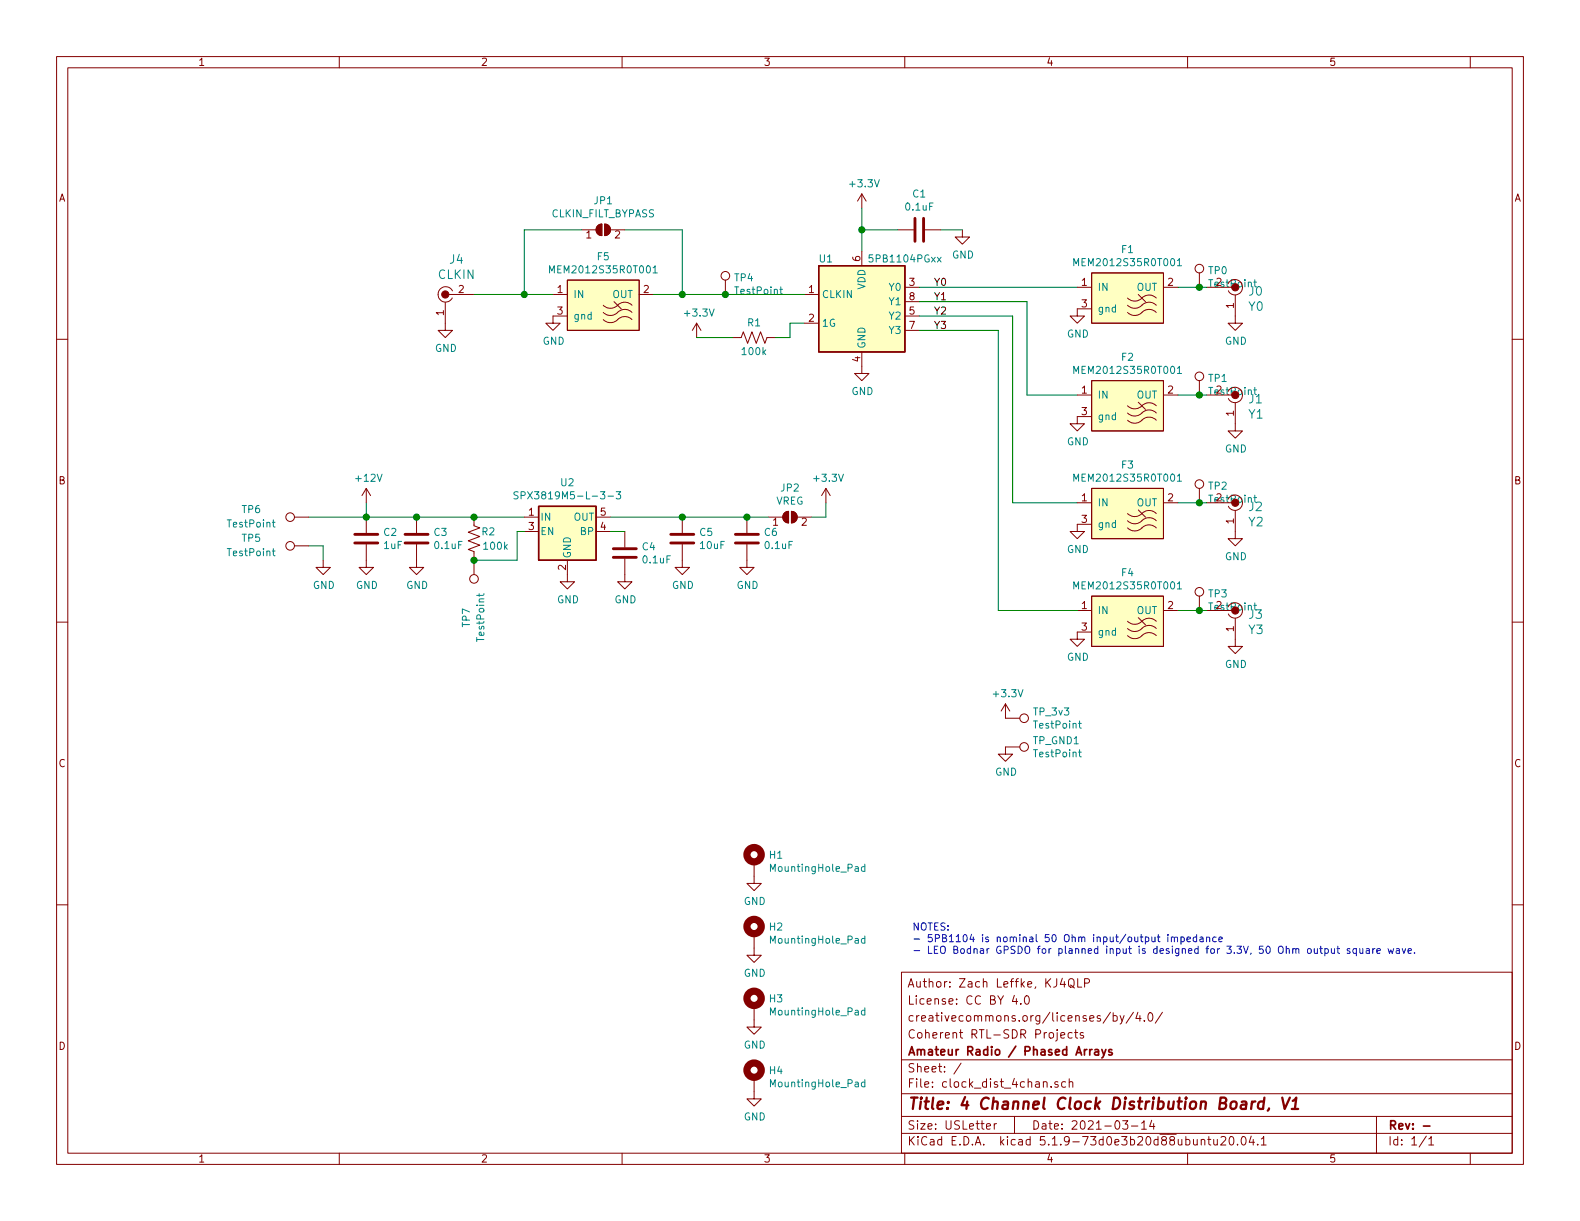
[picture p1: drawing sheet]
EESchema Schematic File Version 4
EELAYER 30 0
EELAYER END
$Descr USLetter 11000 8500
encoding utf-8
Sheet 1 1
Title "4 Channel Clock Distribution Board, V1"
Date "2021-03-14"
Rev "-"
Comp "Amateur Radio / Phased Arrays"
Comment1 "Coherent RTL-SDR Projects"
Comment2 "creativecommons.org/licenses/by/4.0/"
Comment3 "License: CC BY 4.0"
Comment4 "Author: Zach Leffke, KJ4QLP"
$EndDescr
$Comp
L kicad_KJ4QLP:5PB1104PGxx U1
U 1 1
P 6000 2350
F 0 "U1" H 5750 2900 50  0000 C CNN
F 1 "5PB1104PGxx" H 6300 2900 50  0000 C CNN
F 2 "Package_SO:TSSOP-8_4.4x3mm_P0.65mm" H 6000 2150 50  0001 C CNN
F 3 "https://www.idt.com/document/dst/5pb11xx-datasheet" H 3600 2950 50  0001 C CNN
	1    6000 2350
	1    0    0    -1  
$EndComp
$Comp
L dk_Coaxial-Connectors-RF:0734120114 J0
U 1 1
P 8600 2000
F 0 "J0" H 8512 1975 60  0000 R CNN
F 1 "Y0" H 8512 1869 60  0000 R CNN
F 2 "digikey-footprints:Molex_734120114_UMC_RF_CONN_Vertical" H 8800 2200 60  0001 L CNN
F 3 "https://www.molex.com/pdm_docs/sd/734120110_sd.pdf" H 8800 2300 60  0001 L CNN
F 4 "WM3894CT-ND" H 8800 2400 60  0001 L CNN "Digi-Key_PN"
F 5 "0734120114" H 8800 2500 60  0001 L CNN "MPN"
F 6 "Connectors, Interconnects" H 8800 2600 60  0001 L CNN "Category"
F 7 "Coaxial Connectors (RF)" H 8800 2700 60  0001 L CNN "Family"
F 8 "https://www.molex.com/pdm_docs/sd/734120110_sd.pdf" H 8800 2800 60  0001 L CNN "DK_Datasheet_Link"
F 9 "/product-detail/en/molex/0734120114/WM3894CT-ND/2421931" H 8800 2900 60  0001 L CNN "DK_Detail_Page"
F 10 "CONN UMC RCPT STR 50 OHM SMD" H 8800 3000 60  0001 L CNN "Description"
F 11 "Molex" H 8800 3100 60  0001 L CNN "Manufacturer"
F 12 "Active" H 8800 3200 60  0001 L CNN "Status"
	1    8600 2000
	-1   0    0    -1  
$EndComp
$Comp
L dk_Coaxial-Connectors-RF:0734120114 J1
U 1 1
P 8600 2750
F 0 "J1" H 8512 2725 60  0000 R CNN
F 1 "Y1" H 8512 2619 60  0000 R CNN
F 2 "digikey-footprints:Molex_734120114_UMC_RF_CONN_Vertical" H 8800 2950 60  0001 L CNN
F 3 "https://www.molex.com/pdm_docs/sd/734120110_sd.pdf" H 8800 3050 60  0001 L CNN
F 4 "WM3894CT-ND" H 8800 3150 60  0001 L CNN "Digi-Key_PN"
F 5 "0734120114" H 8800 3250 60  0001 L CNN "MPN"
F 6 "Connectors, Interconnects" H 8800 3350 60  0001 L CNN "Category"
F 7 "Coaxial Connectors (RF)" H 8800 3450 60  0001 L CNN "Family"
F 8 "https://www.molex.com/pdm_docs/sd/734120110_sd.pdf" H 8800 3550 60  0001 L CNN "DK_Datasheet_Link"
F 9 "/product-detail/en/molex/0734120114/WM3894CT-ND/2421931" H 8800 3650 60  0001 L CNN "DK_Detail_Page"
F 10 "CONN UMC RCPT STR 50 OHM SMD" H 8800 3750 60  0001 L CNN "Description"
F 11 "Molex" H 8800 3850 60  0001 L CNN "Manufacturer"
F 12 "Active" H 8800 3950 60  0001 L CNN "Status"
	1    8600 2750
	-1   0    0    -1  
$EndComp
$Comp
L dk_Coaxial-Connectors-RF:0734120114 J2
U 1 1
P 8600 3500
F 0 "J2" H 8512 3475 60  0000 R CNN
F 1 "Y2" H 8512 3369 60  0000 R CNN
F 2 "digikey-footprints:Molex_734120114_UMC_RF_CONN_Vertical" H 8800 3700 60  0001 L CNN
F 3 "https://www.molex.com/pdm_docs/sd/734120110_sd.pdf" H 8800 3800 60  0001 L CNN
F 4 "WM3894CT-ND" H 8800 3900 60  0001 L CNN "Digi-Key_PN"
F 5 "0734120114" H 8800 4000 60  0001 L CNN "MPN"
F 6 "Connectors, Interconnects" H 8800 4100 60  0001 L CNN "Category"
F 7 "Coaxial Connectors (RF)" H 8800 4200 60  0001 L CNN "Family"
F 8 "https://www.molex.com/pdm_docs/sd/734120110_sd.pdf" H 8800 4300 60  0001 L CNN "DK_Datasheet_Link"
F 9 "/product-detail/en/molex/0734120114/WM3894CT-ND/2421931" H 8800 4400 60  0001 L CNN "DK_Detail_Page"
F 10 "CONN UMC RCPT STR 50 OHM SMD" H 8800 4500 60  0001 L CNN "Description"
F 11 "Molex" H 8800 4600 60  0001 L CNN "Manufacturer"
F 12 "Active" H 8800 4700 60  0001 L CNN "Status"
	1    8600 3500
	-1   0    0    -1  
$EndComp
$Comp
L dk_Coaxial-Connectors-RF:0734120114 J3
U 1 1
P 8600 4250
F 0 "J3" H 8512 4225 60  0000 R CNN
F 1 "Y3" H 8512 4119 60  0000 R CNN
F 2 "digikey-footprints:Molex_734120114_UMC_RF_CONN_Vertical" H 8800 4450 60  0001 L CNN
F 3 "https://www.molex.com/pdm_docs/sd/734120110_sd.pdf" H 8800 4550 60  0001 L CNN
F 4 "WM3894CT-ND" H 8800 4650 60  0001 L CNN "Digi-Key_PN"
F 5 "0734120114" H 8800 4750 60  0001 L CNN "MPN"
F 6 "Connectors, Interconnects" H 8800 4850 60  0001 L CNN "Category"
F 7 "Coaxial Connectors (RF)" H 8800 4950 60  0001 L CNN "Family"
F 8 "https://www.molex.com/pdm_docs/sd/734120110_sd.pdf" H 8800 5050 60  0001 L CNN "DK_Datasheet_Link"
F 9 "/product-detail/en/molex/0734120114/WM3894CT-ND/2421931" H 8800 5150 60  0001 L CNN "DK_Detail_Page"
F 10 "CONN UMC RCPT STR 50 OHM SMD" H 8800 5250 60  0001 L CNN "Description"
F 11 "Molex" H 8800 5350 60  0001 L CNN "Manufacturer"
F 12 "Active" H 8800 5450 60  0001 L CNN "Status"
	1    8600 4250
	-1   0    0    -1  
$EndComp
$Comp
L power:GND #PWR01
U 1 1
P 8600 2200
F 0 "#PWR01" H 8600 1950 50  0001 C CNN
F 1 "GND" H 8605 2027 50  0000 C CNN
F 2 "" H 8600 2200 50  0001 C CNN
F 3 "" H 8600 2200 50  0001 C CNN
	1    8600 2200
	1    0    0    -1  
$EndComp
$Comp
L power:GND #PWR02
U 1 1
P 8600 2950
F 0 "#PWR02" H 8600 2700 50  0001 C CNN
F 1 "GND" H 8605 2777 50  0000 C CNN
F 2 "" H 8600 2950 50  0001 C CNN
F 3 "" H 8600 2950 50  0001 C CNN
	1    8600 2950
	1    0    0    -1  
$EndComp
$Comp
L power:GND #PWR03
U 1 1
P 8600 3700
F 0 "#PWR03" H 8600 3450 50  0001 C CNN
F 1 "GND" H 8605 3527 50  0000 C CNN
F 2 "" H 8600 3700 50  0001 C CNN
F 3 "" H 8600 3700 50  0001 C CNN
	1    8600 3700
	1    0    0    -1  
$EndComp
$Comp
L power:GND #PWR04
U 1 1
P 8600 4450
F 0 "#PWR04" H 8600 4200 50  0001 C CNN
F 1 "GND" H 8605 4277 50  0000 C CNN
F 2 "" H 8600 4450 50  0001 C CNN
F 3 "" H 8600 4450 50  0001 C CNN
	1    8600 4450
	1    0    0    -1  
$EndComp
$Comp
L dk_Coaxial-Connectors-RF:0734120114 J4
U 1 1
P 3100 2050
F 0 "J4" H 3178 2297 60  0000 C CNN
F 1 "CLKIN" H 3178 2191 60  0000 C CNN
F 2 "digikey-footprints:Molex_734120114_UMC_RF_CONN_Vertical" H 3300 2250 60  0001 L CNN
F 3 "https://www.molex.com/pdm_docs/sd/734120110_sd.pdf" H 3300 2350 60  0001 L CNN
F 4 "WM3894CT-ND" H 3300 2450 60  0001 L CNN "Digi-Key_PN"
F 5 "0734120114" H 3300 2550 60  0001 L CNN "MPN"
F 6 "Connectors, Interconnects" H 3300 2650 60  0001 L CNN "Category"
F 7 "Coaxial Connectors (RF)" H 3300 2750 60  0001 L CNN "Family"
F 8 "https://www.molex.com/pdm_docs/sd/734120110_sd.pdf" H 3300 2850 60  0001 L CNN "DK_Datasheet_Link"
F 9 "/product-detail/en/molex/0734120114/WM3894CT-ND/2421931" H 3300 2950 60  0001 L CNN "DK_Detail_Page"
F 10 "CONN UMC RCPT STR 50 OHM SMD" H 3300 3050 60  0001 L CNN "Description"
F 11 "Molex" H 3300 3150 60  0001 L CNN "Manufacturer"
F 12 "Active" H 3300 3250 60  0001 L CNN "Status"
	1    3100 2050
	1    0    0    -1  
$EndComp
$Comp
L power:GND #PWR05
U 1 1
P 3100 2250
F 0 "#PWR05" H 3100 2000 50  0001 C CNN
F 1 "GND" H 3105 2077 50  0000 C CNN
F 2 "" H 3100 2250 50  0001 C CNN
F 3 "" H 3100 2250 50  0001 C CNN
	1    3100 2250
	1    0    0    -1  
$EndComp
$Comp
L kicad_KJ4QLP:MEM2012S35R0T001 F1
U 1 1
P 7850 1950
F 0 "F1" H 7850 2165 50  0000 C CNN
F 1 "MEM2012S35R0T001" H 7850 2074 50  0000 C CNN
F 2 "kj4qlp:0805_3PC_Pad" H 7850 1600 50  0001 C CNN
F 3 "https://product.tdk.com/info/en/catalog/datasheets/3tf_commercial_signal_mem2012s_en.pdf" H 7950 1825 50  0001 C CNN
	1    7850 1950
	1    0    0    -1  
$EndComp
$Comp
L kicad_KJ4QLP:MEM2012S35R0T001 F2
U 1 1
P 7850 2700
F 0 "F2" H 7850 2915 50  0000 C CNN
F 1 "MEM2012S35R0T001" H 7850 2824 50  0000 C CNN
F 2 "kj4qlp:0805_3PC_Pad" H 7850 2350 50  0001 C CNN
F 3 "https://product.tdk.com/info/en/catalog/datasheets/3tf_commercial_signal_mem2012s_en.pdf" H 7950 2575 50  0001 C CNN
	1    7850 2700
	1    0    0    -1  
$EndComp
$Comp
L kicad_KJ4QLP:MEM2012S35R0T001 F3
U 1 1
P 7850 3450
F 0 "F3" H 7850 3665 50  0000 C CNN
F 1 "MEM2012S35R0T001" H 7850 3574 50  0000 C CNN
F 2 "kj4qlp:0805_3PC_Pad" H 7850 3100 50  0001 C CNN
F 3 "https://product.tdk.com/info/en/catalog/datasheets/3tf_commercial_signal_mem2012s_en.pdf" H 7950 3325 50  0001 C CNN
	1    7850 3450
	1    0    0    -1  
$EndComp
$Comp
L kicad_KJ4QLP:MEM2012S35R0T001 F4
U 1 1
P 7850 4200
F 0 "F4" H 7850 4415 50  0000 C CNN
F 1 "MEM2012S35R0T001" H 7850 4324 50  0000 C CNN
F 2 "kj4qlp:0805_3PC_Pad" H 7850 3850 50  0001 C CNN
F 3 "https://product.tdk.com/info/en/catalog/datasheets/3tf_commercial_signal_mem2012s_en.pdf" H 7950 4075 50  0001 C CNN
	1    7850 4200
	1    0    0    -1  
$EndComp
$Comp
L Jumper:SolderJumper_2_Open JP1
U 1 1
P 4200 1600
F 0 "JP1" H 4200 1805 50  0000 C CNN
F 1 "CLKIN_FILT_BYPASS" H 4200 1714 50  0000 C CNN
F 2 "Jumper:SolderJumper-2_P1.3mm_Open_RoundedPad1.0x1.5mm" H 4200 1600 50  0001 C CNN
F 3 "~" H 4200 1600 50  0001 C CNN
	1    4200 1600
	1    0    0    -1  
$EndComp
Text Notes 6350 6650 0    50   ~ 0
NOTES:\n- 5PB1104 is nominal 50 Ohm input/output impedance\n- LEO Bodnar GPSDO for planned input is designed for 3.3V, 50 Ohm output square wave.
$Comp
L kicad_KJ4QLP:MEM2012S35R0T001 F5
U 1 1
P 4200 2000
F 0 "F5" H 4200 2215 50  0000 C CNN
F 1 "MEM2012S35R0T001" H 4200 2124 50  0000 C CNN
F 2 "kj4qlp:0805_3PC_Pad" H 4200 1650 50  0001 C CNN
F 3 "https://product.tdk.com/info/en/catalog/datasheets/3tf_commercial_signal_mem2012s_en.pdf" H 4300 1875 50  0001 C CNN
	1    4200 2000
	1    0    0    -1  
$EndComp
$Comp
L Device:R_US R1
U 1 1
P 5250 2350
F 0 "R1" V 5350 2350 50  0000 C CNN
F 1 "100k" V 5150 2350 50  0000 C CNN
F 2 "Resistor_SMD:R_0805_2012Metric" V 5290 2340 50  0001 C CNN
F 3 "~" H 5250 2350 50  0001 C CNN
	1    5250 2350
	0    -1   -1   0   
$EndComp
$Comp
L power:+3.3V #PWR0101
U 1 1
P 6000 1450
F 0 "#PWR0101" H 6000 1300 50  0001 C CNN
F 1 "+3.3V" H 6015 1623 50  0000 C CNN
F 2 "" H 6000 1450 50  0001 C CNN
F 3 "" H 6000 1450 50  0001 C CNN
	1    6000 1450
	1    0    0    -1  
$EndComp
$Comp
L power:GND #PWR0102
U 1 1
P 6000 2550
F 0 "#PWR0102" H 6000 2300 50  0001 C CNN
F 1 "GND" H 6005 2377 50  0000 C CNN
F 2 "" H 6000 2550 50  0001 C CNN
F 3 "" H 6000 2550 50  0001 C CNN
	1    6000 2550
	1    0    0    -1  
$EndComp
$Comp
L power:+3.3V #PWR0103
U 1 1
P 4850 2350
F 0 "#PWR0103" H 4850 2200 50  0001 C CNN
F 1 "+3.3V" H 4865 2523 50  0000 C CNN
F 2 "" H 4850 2350 50  0001 C CNN
F 3 "" H 4850 2350 50  0001 C CNN
	1    4850 2350
	1    0    0    -1  
$EndComp
$Comp
L Device:C C1
U 1 1
P 6400 1600
F 0 "C1" V 6148 1600 50  0000 C CNN
F 1 "0.1uF" V 6239 1600 50  0000 C CNN
F 2 "Capacitor_SMD:C_0805_2012Metric" H 6438 1450 50  0001 C CNN
F 3 "~" H 6400 1600 50  0001 C CNN
	1    6400 1600
	0    1    1    0   
$EndComp
$Comp
L power:GND #PWR0104
U 1 1
P 6700 1600
F 0 "#PWR0104" H 6700 1350 50  0001 C CNN
F 1 "GND" H 6705 1427 50  0000 C CNN
F 2 "" H 6700 1600 50  0001 C CNN
F 3 "" H 6700 1600 50  0001 C CNN
	1    6700 1600
	1    0    0    -1  
$EndComp
$Comp
L Connector:TestPoint TP_3v3
U 1 1
P 7000 5000
F 0 "TP_3v3" V 6954 5188 50  0000 L CNN
F 1 "TestPoint" V 7045 5188 50  0000 L CNN
F 2 "TestPoint:TestPoint_Pad_2.0x2.0mm" H 7200 5000 50  0001 C CNN
F 3 "~" H 7200 5000 50  0001 C CNN
	1    7000 5000
	0    1    1    0   
$EndComp
Wire Wire Line
	6400 2000 7500 2000
Wire Wire Line
	6400 2100 7150 2100
Wire Wire Line
	7150 2100 7150 2750
Wire Wire Line
	7150 2750 7500 2750
Wire Wire Line
	6400 2200 7050 2200
Wire Wire Line
	7050 2200 7050 3500
Wire Wire Line
	7050 3500 7500 3500
Wire Wire Line
	6400 2300 6950 2300
Wire Wire Line
	6950 2300 6950 4250
Wire Wire Line
	6950 4250 7500 4250
Wire Wire Line
	6000 1450 6000 1600
Wire Wire Line
	6250 1600 6000 1600
Connection ~ 6000 1600
Wire Wire Line
	6000 1600 6000 1750
Wire Wire Line
	6550 1600 6700 1600
Wire Wire Line
	5600 2250 5500 2250
Wire Wire Line
	5500 2250 5500 2350
Wire Wire Line
	5500 2350 5400 2350
Wire Wire Line
	5100 2350 4850 2350
Wire Wire Line
	4550 2050 4750 2050
Wire Wire Line
	3850 2050 3650 2050
$Comp
L power:GND #PWR0105
U 1 1
P 3850 2200
F 0 "#PWR0105" H 3850 1950 50  0001 C CNN
F 1 "GND" H 3855 2027 50  0000 C CNN
F 2 "" H 3850 2200 50  0001 C CNN
F 3 "" H 3850 2200 50  0001 C CNN
	1    3850 2200
	1    0    0    -1  
$EndComp
$Comp
L power:GND #PWR0106
U 1 1
P 7500 2150
F 0 "#PWR0106" H 7500 1900 50  0001 C CNN
F 1 "GND" H 7505 1977 50  0000 C CNN
F 2 "" H 7500 2150 50  0001 C CNN
F 3 "" H 7500 2150 50  0001 C CNN
	1    7500 2150
	1    0    0    -1  
$EndComp
$Comp
L power:GND #PWR0107
U 1 1
P 7500 2900
F 0 "#PWR0107" H 7500 2650 50  0001 C CNN
F 1 "GND" H 7505 2727 50  0000 C CNN
F 2 "" H 7500 2900 50  0001 C CNN
F 3 "" H 7500 2900 50  0001 C CNN
	1    7500 2900
	1    0    0    -1  
$EndComp
$Comp
L power:GND #PWR0108
U 1 1
P 7500 3650
F 0 "#PWR0108" H 7500 3400 50  0001 C CNN
F 1 "GND" H 7505 3477 50  0000 C CNN
F 2 "" H 7500 3650 50  0001 C CNN
F 3 "" H 7500 3650 50  0001 C CNN
	1    7500 3650
	1    0    0    -1  
$EndComp
$Comp
L power:GND #PWR0109
U 1 1
P 7500 4400
F 0 "#PWR0109" H 7500 4150 50  0001 C CNN
F 1 "GND" H 7505 4227 50  0000 C CNN
F 2 "" H 7500 4400 50  0001 C CNN
F 3 "" H 7500 4400 50  0001 C CNN
	1    7500 4400
	1    0    0    -1  
$EndComp
Wire Wire Line
	8200 2000 8350 2000
Wire Wire Line
	8200 2750 8350 2750
Wire Wire Line
	8400 3500 8350 3500
Wire Wire Line
	8200 4250 8350 4250
$Comp
L power:+3.3V #PWR0110
U 1 1
P 7000 5000
F 0 "#PWR0110" H 7000 4850 50  0001 C CNN
F 1 "+3.3V" H 7015 5173 50  0000 C CNN
F 2 "" H 7000 5000 50  0001 C CNN
F 3 "" H 7000 5000 50  0001 C CNN
	1    7000 5000
	1    0    0    -1  
$EndComp
$Comp
L Connector:TestPoint TP_GND1
U 1 1
P 7000 5200
F 0 "TP_GND1" V 6954 5388 50  0000 L CNN
F 1 "TestPoint" V 7045 5388 50  0000 L CNN
F 2 "TestPoint:TestPoint_Pad_2.0x2.0mm" H 7200 5200 50  0001 C CNN
F 3 "~" H 7200 5200 50  0001 C CNN
	1    7000 5200
	0    1    1    0   
$EndComp
$Comp
L power:GND #PWR0111
U 1 1
P 7000 5200
F 0 "#PWR0111" H 7000 4950 50  0001 C CNN
F 1 "GND" H 7005 5027 50  0000 C CNN
F 2 "" H 7000 5200 50  0001 C CNN
F 3 "" H 7000 5200 50  0001 C CNN
	1    7000 5200
	1    0    0    -1  
$EndComp
Wire Wire Line
	4050 1600 3650 1600
Wire Wire Line
	3650 1600 3650 2050
Connection ~ 3650 2050
Wire Wire Line
	3650 2050 3300 2050
Wire Wire Line
	4350 1600 4750 1600
Wire Wire Line
	4750 1600 4750 2050
Connection ~ 4750 2050
Wire Wire Line
	4750 2050 5050 2050
Text Label 6500 2000 0    50   ~ 0
Y0
Text Label 6500 2100 0    50   ~ 0
Y1
Text Label 6500 2200 0    50   ~ 0
Y2
Text Label 6500 2300 0    50   ~ 0
Y3
$Comp
L Mechanical:MountingHole_Pad H1
U 1 1
P 5250 6000
F 0 "H1" H 5350 6049 50  0000 L CNN
F 1 "MountingHole_Pad" H 5350 5958 50  0000 L CNN
F 2 "MountingHole:MountingHole_2.2mm_M2_Pad_Via" H 5250 6000 50  0001 C CNN
F 3 "~" H 5250 6000 50  0001 C CNN
	1    5250 6000
	1    0    0    -1  
$EndComp
$Comp
L power:GND #PWR0112
U 1 1
P 5250 6100
F 0 "#PWR0112" H 5250 5850 50  0001 C CNN
F 1 "GND" H 5255 5927 50  0000 C CNN
F 2 "" H 5250 6100 50  0001 C CNN
F 3 "" H 5250 6100 50  0001 C CNN
	1    5250 6100
	1    0    0    -1  
$EndComp
$Comp
L Connector:TestPoint TP0
U 1 1
P 8350 2000
F 0 "TP0" H 8408 2118 50  0000 L CNN
F 1 "TestPoint" H 8408 2027 50  0000 L CNN
F 2 "TestPoint:TestPoint_Pad_D1.0mm" H 8550 2000 50  0001 C CNN
F 3 "~" H 8550 2000 50  0001 C CNN
	1    8350 2000
	1    0    0    -1  
$EndComp
Connection ~ 8350 2000
Wire Wire Line
	8350 2000 8400 2000
$Comp
L Connector:TestPoint TP1
U 1 1
P 8350 2750
F 0 "TP1" H 8408 2868 50  0000 L CNN
F 1 "TestPoint" H 8408 2777 50  0000 L CNN
F 2 "TestPoint:TestPoint_Pad_D1.0mm" H 8550 2750 50  0001 C CNN
F 3 "~" H 8550 2750 50  0001 C CNN
	1    8350 2750
	1    0    0    -1  
$EndComp
Connection ~ 8350 2750
Wire Wire Line
	8350 2750 8400 2750
$Comp
L Connector:TestPoint TP2
U 1 1
P 8350 3500
F 0 "TP2" H 8408 3618 50  0000 L CNN
F 1 "TestPoint" H 8408 3527 50  0000 L CNN
F 2 "TestPoint:TestPoint_Pad_D1.0mm" H 8550 3500 50  0001 C CNN
F 3 "~" H 8550 3500 50  0001 C CNN
	1    8350 3500
	1    0    0    -1  
$EndComp
Connection ~ 8350 3500
Wire Wire Line
	8350 3500 8200 3500
$Comp
L Connector:TestPoint TP3
U 1 1
P 8350 4250
F 0 "TP3" H 8408 4368 50  0000 L CNN
F 1 "TestPoint" H 8408 4277 50  0000 L CNN
F 2 "TestPoint:TestPoint_Pad_D1.0mm" H 8550 4250 50  0001 C CNN
F 3 "~" H 8550 4250 50  0001 C CNN
	1    8350 4250
	1    0    0    -1  
$EndComp
Connection ~ 8350 4250
Wire Wire Line
	8350 4250 8400 4250
$Comp
L Mechanical:MountingHole_Pad H2
U 1 1
P 5250 6500
F 0 "H2" H 5350 6549 50  0000 L CNN
F 1 "MountingHole_Pad" H 5350 6458 50  0000 L CNN
F 2 "MountingHole:MountingHole_2.2mm_M2_Pad_Via" H 5250 6500 50  0001 C CNN
F 3 "~" H 5250 6500 50  0001 C CNN
	1    5250 6500
	1    0    0    -1  
$EndComp
$Comp
L power:GND #PWR06
U 1 1
P 5250 6600
F 0 "#PWR06" H 5250 6350 50  0001 C CNN
F 1 "GND" H 5255 6427 50  0000 C CNN
F 2 "" H 5250 6600 50  0001 C CNN
F 3 "" H 5250 6600 50  0001 C CNN
	1    5250 6600
	1    0    0    -1  
$EndComp
$Comp
L Mechanical:MountingHole_Pad H3
U 1 1
P 5250 7000
F 0 "H3" H 5350 7049 50  0000 L CNN
F 1 "MountingHole_Pad" H 5350 6958 50  0000 L CNN
F 2 "MountingHole:MountingHole_2.2mm_M2_Pad_Via" H 5250 7000 50  0001 C CNN
F 3 "~" H 5250 7000 50  0001 C CNN
	1    5250 7000
	1    0    0    -1  
$EndComp
$Comp
L power:GND #PWR07
U 1 1
P 5250 7100
F 0 "#PWR07" H 5250 6850 50  0001 C CNN
F 1 "GND" H 5255 6927 50  0000 C CNN
F 2 "" H 5250 7100 50  0001 C CNN
F 3 "" H 5250 7100 50  0001 C CNN
	1    5250 7100
	1    0    0    -1  
$EndComp
$Comp
L Mechanical:MountingHole_Pad H4
U 1 1
P 5250 7500
F 0 "H4" H 5350 7549 50  0000 L CNN
F 1 "MountingHole_Pad" H 5350 7458 50  0000 L CNN
F 2 "MountingHole:MountingHole_2.2mm_M2_Pad_Via" H 5250 7500 50  0001 C CNN
F 3 "~" H 5250 7500 50  0001 C CNN
	1    5250 7500
	1    0    0    -1  
$EndComp
$Comp
L power:GND #PWR08
U 1 1
P 5250 7600
F 0 "#PWR08" H 5250 7350 50  0001 C CNN
F 1 "GND" H 5255 7427 50  0000 C CNN
F 2 "" H 5250 7600 50  0001 C CNN
F 3 "" H 5250 7600 50  0001 C CNN
	1    5250 7600
	1    0    0    -1  
$EndComp
$Comp
L Regulator_Linear:SPX3819M5-L-3-3 U2
U 1 1
P 3950 3700
F 0 "U2" H 3950 4042 50  0000 C CNN
F 1 "SPX3819M5-L-3-3" H 3950 3951 50  0000 C CNN
F 2 "Package_TO_SOT_SMD:SOT-23-5" H 3950 4025 50  0001 C CNN
F 3 "https://www.exar.com/content/document.ashx?id=22106&languageid=1033&type=Datasheet&partnumber=SPX3819&filename=SPX3819.pdf&part=SPX3819" H 3950 3700 50  0001 C CNN
	1    3950 3700
	1    0    0    -1  
$EndComp
$Comp
L Device:R_US R2
U 1 1
P 3300 3750
F 0 "R2" H 3400 3800 50  0000 C CNN
F 1 "100k" H 3450 3700 50  0000 C CNN
F 2 "Resistor_SMD:R_0805_2012Metric" V 3340 3740 50  0001 C CNN
F 3 "~" H 3300 3750 50  0001 C CNN
	1    3300 3750
	1    0    0    -1  
$EndComp
$Comp
L Device:C C3
U 1 1
P 2900 3750
F 0 "C3" H 3015 3796 50  0000 L CNN
F 1 "0.1uF" H 3015 3705 50  0000 L CNN
F 2 "Capacitor_SMD:C_0805_2012Metric" H 2938 3600 50  0001 C CNN
F 3 "~" H 2900 3750 50  0001 C CNN
	1    2900 3750
	1    0    0    -1  
$EndComp
$Comp
L Device:C C2
U 1 1
P 2550 3750
F 0 "C2" H 2665 3796 50  0000 L CNN
F 1 "1uF" H 2665 3705 50  0000 L CNN
F 2 "Capacitor_SMD:C_0805_2012Metric" H 2588 3600 50  0001 C CNN
F 3 "~" H 2550 3750 50  0001 C CNN
	1    2550 3750
	1    0    0    -1  
$EndComp
$Comp
L power:GND #PWR013
U 1 1
P 3950 4000
F 0 "#PWR013" H 3950 3750 50  0001 C CNN
F 1 "GND" H 3955 3827 50  0000 C CNN
F 2 "" H 3950 4000 50  0001 C CNN
F 3 "" H 3950 4000 50  0001 C CNN
	1    3950 4000
	1    0    0    -1  
$EndComp
$Comp
L power:GND #PWR012
U 1 1
P 2900 3900
F 0 "#PWR012" H 2900 3650 50  0001 C CNN
F 1 "GND" H 2905 3727 50  0000 C CNN
F 2 "" H 2900 3900 50  0001 C CNN
F 3 "" H 2900 3900 50  0001 C CNN
	1    2900 3900
	1    0    0    -1  
$EndComp
$Comp
L power:GND #PWR011
U 1 1
P 2550 3900
F 0 "#PWR011" H 2550 3650 50  0001 C CNN
F 1 "GND" H 2555 3727 50  0000 C CNN
F 2 "" H 2550 3900 50  0001 C CNN
F 3 "" H 2550 3900 50  0001 C CNN
	1    2550 3900
	1    0    0    -1  
$EndComp
Wire Wire Line
	3650 3600 3300 3600
Wire Wire Line
	3300 3600 2900 3600
Connection ~ 3300 3600
Wire Wire Line
	2900 3600 2550 3600
Connection ~ 2900 3600
Wire Wire Line
	3650 3700 3600 3700
Wire Wire Line
	3600 3700 3600 3900
Wire Wire Line
	3600 3900 3300 3900
$Comp
L Device:C C4
U 1 1
P 4350 3850
F 0 "C4" H 4465 3896 50  0000 L CNN
F 1 "0.1uF" H 4465 3805 50  0000 L CNN
F 2 "Capacitor_SMD:C_0805_2012Metric" H 4388 3700 50  0001 C CNN
F 3 "~" H 4350 3850 50  0001 C CNN
	1    4350 3850
	1    0    0    -1  
$EndComp
$Comp
L Device:C C5
U 1 1
P 4750 3750
F 0 "C5" H 4865 3796 50  0000 L CNN
F 1 "10uF" H 4865 3705 50  0000 L CNN
F 2 "Capacitor_SMD:C_0805_2012Metric" H 4788 3600 50  0001 C CNN
F 3 "~" H 4750 3750 50  0001 C CNN
	1    4750 3750
	1    0    0    -1  
$EndComp
$Comp
L Device:C C6
U 1 1
P 5200 3750
F 0 "C6" H 5315 3796 50  0000 L CNN
F 1 "0.1uF" H 5315 3705 50  0000 L CNN
F 2 "Capacitor_SMD:C_0805_2012Metric" H 5238 3600 50  0001 C CNN
F 3 "~" H 5200 3750 50  0001 C CNN
	1    5200 3750
	1    0    0    -1  
$EndComp
Wire Wire Line
	4250 3600 4750 3600
Wire Wire Line
	4750 3600 5200 3600
Connection ~ 4750 3600
Wire Wire Line
	4250 3700 4350 3700
$Comp
L power:GND #PWR014
U 1 1
P 4350 4000
F 0 "#PWR014" H 4350 3750 50  0001 C CNN
F 1 "GND" H 4355 3827 50  0000 C CNN
F 2 "" H 4350 4000 50  0001 C CNN
F 3 "" H 4350 4000 50  0001 C CNN
	1    4350 4000
	1    0    0    -1  
$EndComp
$Comp
L power:GND #PWR015
U 1 1
P 4750 3900
F 0 "#PWR015" H 4750 3650 50  0001 C CNN
F 1 "GND" H 4755 3727 50  0000 C CNN
F 2 "" H 4750 3900 50  0001 C CNN
F 3 "" H 4750 3900 50  0001 C CNN
	1    4750 3900
	1    0    0    -1  
$EndComp
$Comp
L power:GND #PWR016
U 1 1
P 5200 3900
F 0 "#PWR016" H 5200 3650 50  0001 C CNN
F 1 "GND" H 5205 3727 50  0000 C CNN
F 2 "" H 5200 3900 50  0001 C CNN
F 3 "" H 5200 3900 50  0001 C CNN
	1    5200 3900
	1    0    0    -1  
$EndComp
$Comp
L Connector:TestPoint TP6
U 1 1
P 2150 3600
F 0 "TP6" V 2200 4000 50  0000 C CNN
F 1 "TestPoint" V 2100 4000 50  0000 C CNN
F 2 "TestPoint:TestPoint_Pad_2.0x2.0mm" H 2350 3600 50  0001 C CNN
F 3 "~" H 2350 3600 50  0001 C CNN
	1    2150 3600
	0    -1   -1   0   
$EndComp
Wire Wire Line
	2150 3600 2550 3600
Connection ~ 2550 3600
$Comp
L power:+12V #PWR010
U 1 1
P 2550 3500
F 0 "#PWR010" H 2550 3350 50  0001 C CNN
F 1 "+12V" H 2565 3673 50  0000 C CNN
F 2 "" H 2550 3500 50  0001 C CNN
F 3 "" H 2550 3500 50  0001 C CNN
	1    2550 3500
	1    0    0    -1  
$EndComp
Wire Wire Line
	2550 3500 2550 3600
$Comp
L power:GND #PWR09
U 1 1
P 2250 3900
F 0 "#PWR09" H 2250 3650 50  0001 C CNN
F 1 "GND" H 2255 3727 50  0000 C CNN
F 2 "" H 2250 3900 50  0001 C CNN
F 3 "" H 2250 3900 50  0001 C CNN
	1    2250 3900
	1    0    0    -1  
$EndComp
$Comp
L Connector:TestPoint TP5
U 1 1
P 2150 3800
F 0 "TP5" V 2200 4200 50  0000 C CNN
F 1 "TestPoint" V 2100 4200 50  0000 C CNN
F 2 "TestPoint:TestPoint_Pad_2.0x2.0mm" H 2350 3800 50  0001 C CNN
F 3 "~" H 2350 3800 50  0001 C CNN
	1    2150 3800
	0    -1   -1   0   
$EndComp
Wire Wire Line
	2150 3800 2250 3800
Wire Wire Line
	2250 3800 2250 3900
$Comp
L Jumper:SolderJumper_2_Open JP2
U 1 1
P 5500 3600
F 0 "JP2" H 5500 3805 50  0000 C CNN
F 1 "VREG" H 5500 3714 50  0000 C CNN
F 2 "Jumper:SolderJumper-2_P1.3mm_Open_RoundedPad1.0x1.5mm" H 5500 3600 50  0001 C CNN
F 3 "~" H 5500 3600 50  0001 C CNN
	1    5500 3600
	1    0    0    -1  
$EndComp
$Comp
L power:+3.3V #PWR017
U 1 1
P 5750 3500
F 0 "#PWR017" H 5750 3350 50  0001 C CNN
F 1 "+3.3V" H 5765 3673 50  0000 C CNN
F 2 "" H 5750 3500 50  0001 C CNN
F 3 "" H 5750 3500 50  0001 C CNN
	1    5750 3500
	1    0    0    -1  
$EndComp
Wire Wire Line
	5200 3600 5350 3600
Connection ~ 5200 3600
Wire Wire Line
	5650 3600 5750 3600
Wire Wire Line
	5750 3600 5750 3500
$Comp
L Connector:TestPoint TP4
U 1 1
P 5050 2050
F 0 "TP4" H 5108 2168 50  0000 L CNN
F 1 "TestPoint" H 5108 2077 50  0000 L CNN
F 2 "TestPoint:TestPoint_Pad_D1.0mm" H 5250 2050 50  0001 C CNN
F 3 "~" H 5250 2050 50  0001 C CNN
	1    5050 2050
	1    0    0    -1  
$EndComp
Connection ~ 5050 2050
Wire Wire Line
	5050 2050 5600 2050
$Comp
L Connector:TestPoint TP7
U 1 1
P 3300 3900
F 0 "TP7" V 3350 4300 50  0000 C CNN
F 1 "TestPoint" V 3250 4300 50  0000 C CNN
F 2 "TestPoint:TestPoint_Pad_2.0x2.0mm" H 3500 3900 50  0001 C CNN
F 3 "~" H 3500 3900 50  0001 C CNN
	1    3300 3900
	-1   0    0    1   
$EndComp
Connection ~ 3300 3900
$EndSCHEMATC
